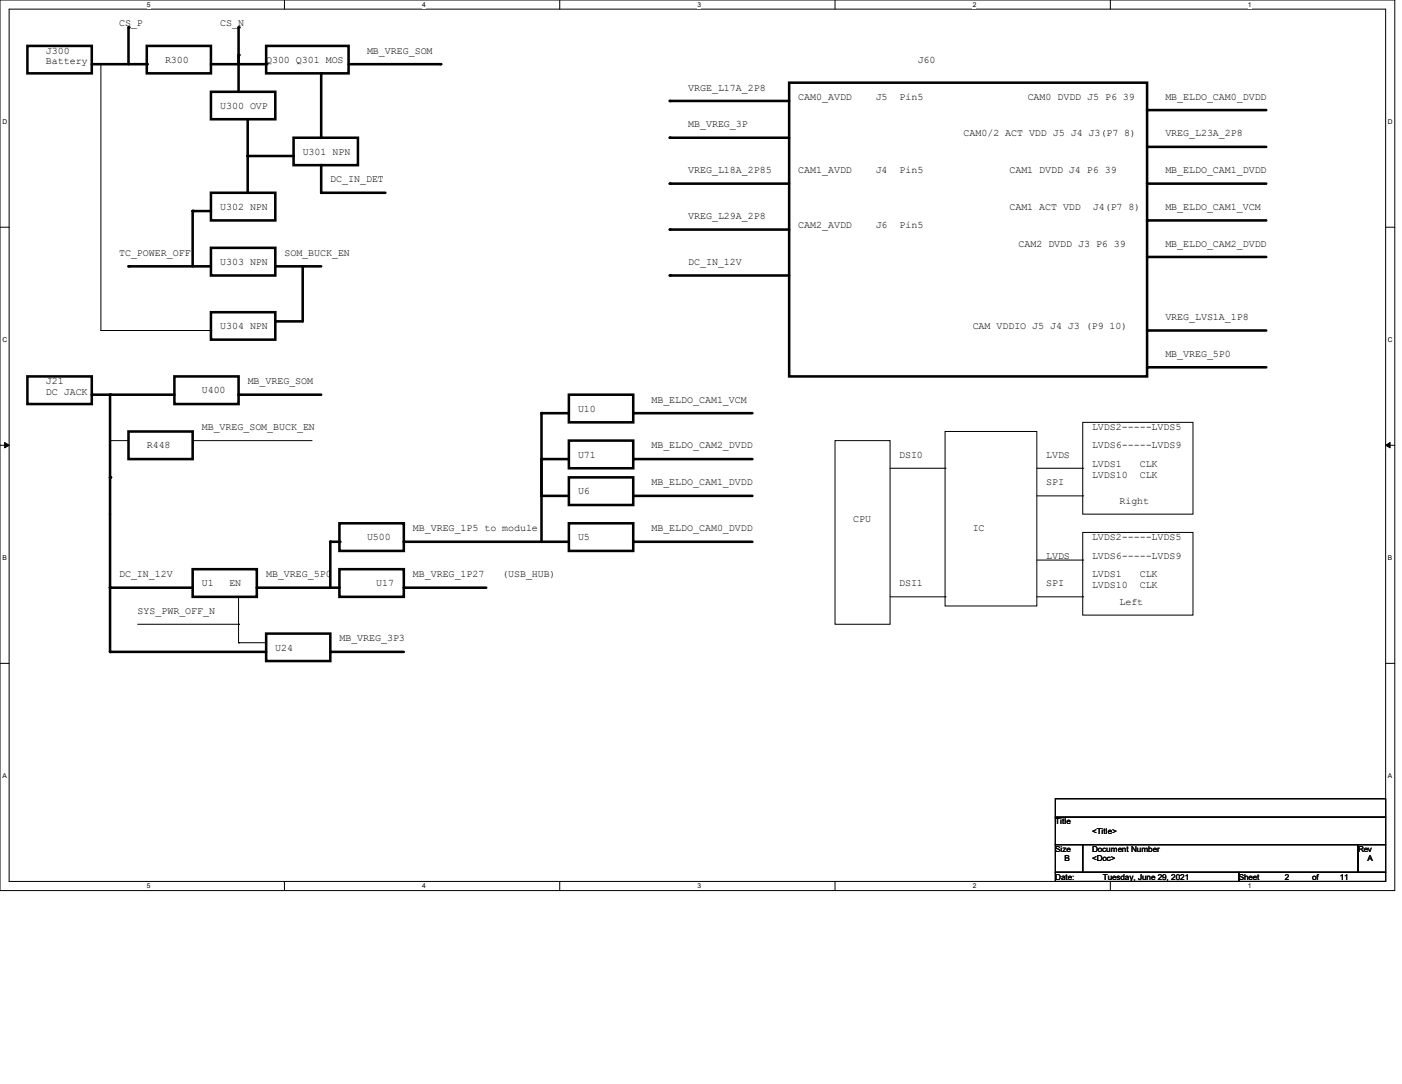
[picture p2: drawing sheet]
<svg xmlns="http://www.w3.org/2000/svg" width="279mm" height="216mm" viewBox="0 0 279 216" stroke-linecap="round" stroke-linejoin="round" font-family="sans-serif">
<path d="M0 0h278v177.4h-278zM1.8 1.8h274.3v173.8h-274.3z" fill="none" stroke="#000" stroke-width=".2"/>
<g fill="#fff">
<path d="M29.3 .2h.7v1.5h-.7z"/>
<path d="M29.3 175.8h.7v1.4h-.7z"/>
</g>
<path d="M56.7 0v1.8M56.7 175.6v1.8" fill="none" stroke="#000" stroke-width=".2"/>
<g fill="#fff">
<path d="M84.1 .2h.7v1.5h-.7z"/>
<path d="M84.1 175.8h.7v1.4h-.7z"/>
</g>
<path d="M111.5 0v1.8M111.5 175.6v1.8" fill="none" stroke="#000" stroke-width=".2"/>
<g fill="#fff">
<path d="M139 .2h.7v1.5h-.7z"/>
<path d="M139 175.8h.7v1.4h-.7z"/>
</g>
<path d="M166.4 0v1.8M166.4 175.6v1.8" fill="none" stroke="#000" stroke-width=".2"/>
<g fill="#fff">
<path d="M193.8 .2h.8v1.5h-.8z"/>
<path d="M193.8 175.8h.8v1.4h-.8z"/>
</g>
<path d="M221.3 0v1.8M221.3 175.6v1.8" fill="none" stroke="#000" stroke-width=".2"/>
<g fill="#fff">
<path d="M248.7 .2h.7v1.5h-.7z"/>
<path d="M248.7 175.8h.7v1.4h-.7z"/>
<path d="M.5 23.5h.9v1.5h-.9z"/>
<path d="M276.6 23.5h.9v1.5h-.9z"/>
<path d="M.5 67h.9v1.5h-.9z"/>
<path d="M276.6 67h.9v1.5h-.9z"/>
</g>
<path d="M0 45.3h1.8M276.1 45.3h1.9" fill="none" stroke="#000" stroke-width=".2"/>
<g fill="#fff">
<path d="M.5 110.4h.8v1.5h-.8z"/>
<path d="M276.6 110.4h.9v1.5h-.9z"/>
</g>
<path d="M0 88.7h1.8M276.1 88.7h1.9" fill="none" stroke="#000" stroke-width=".2"/>
<path d="M.9 88.1l.9 .6-.9 .5zM276.1 88.7l.9-.6v1.1z" fill="#000" stroke="#000" stroke-width=".2"/>
<g fill="#fff">
<path d="M.5 153.8h.8v1.5h-.8z"/>
<path d="M276.6 153.8h.9v1.5h-.9z"/>
</g>
<g fill="none" stroke="#000" stroke-width=".2">
<path d="M20.1 12.8v53M20.1 65.8h.1M20.1 65.8h21.9M42 65.8h.1M21.9 87.8h.1M21.9 87.8h3.7M38.4 87.8h.1M38.4 87.8h23.8M166.4 87.8h11v36.5h-11zM177.4 93.3h10.9M188.3 85.9h18.3v34.8h-18.3zM188.3 93.3h.1"/>
<path d="M206.6 93.3h9.2M206.6 98.8h9.2M215.8 84.1h21.9v18.3h-21.9zM215.8 93.3h.1M215.8 98.8h.1M47.5 118.9v9.1M177.4 118.9h10.9M188.3 118.9h.1M206.6 118.9h9.2M206.6 111.5h9.2M215.8 106h21.9v16.5h-21.9zM215.8 118.9h.1"/>
<path d="M215.8 111.5h.1M0 132.1h1.8M27.4 124.3h20.1M47.5 124.3h.1M47.5 128h.1M47.5 128h5.5M276.1 132.1h1.9M210.3 159.1h65.8v3.7h-65.8zM210.3 162.8h65.8v5.4h-65.8zM210.3 168.2h5.5v5.5h-5.5zM210.3 173.7h36.6v1.9h-36.6zM215.8 168.2h54.8v5.5h-54.8z"/>
<path d="M246.9 173.7h29.2v1.9h-29.2zM270.6 168.2h5.5v5.5h-5.5z"/>
</g>
<g fill="none" stroke="#000" stroke-width=".51">
<path d="M5.5 9.1h12.8v5.5h-12.8zM18.3 12.8h11M25.6 5.5v7.3M29.3 9.1h12.7v5.5h-12.7zM42 18.3h12.9v5.4h-12.9zM42 12.8h11M47.5 5.5v12.8M53 9.1h16.5v5.5h-16.5zM64 14.6v12.8M69.5 12.8h18.3M157.3 16.5h71.3v58.5h-71.3zM42 38.4h12.9v5.5h-12.9z"/>
<path d="M49.4 31.1h9.1M49.4 23.7v14.7M58.5 27.4h12.8v5.5h-12.8zM64 32.9v5.5h12.8M133.5 20.1h23.8M133.5 27.4h23.8M133.5 36.6h23.8M228.6 36.6h23.7M228.6 21.9h23.7M228.6 29.3h23.7M25.6 53h16.4M42 49.4h12.9v5.5h-12.9z"/>
<path d="M42 42h-3.6v11M54.9 53h9.1M60.3 53v11h-5.4M133.5 45.7h23.8M133.5 54.9h23.8M228.6 43.9h23.7M228.6 51.2h23.7M5.5 75h12.8v5.5h-12.8zM18.3 78.6h16.5M21.9 78.6v51.2h31.1M34.8 75h12.7v5.5h-12.7zM42 62.2h12.9v5.4h-12.9z"/>
<path d="M47.5 78.6h16.5M113.4 78.6h12.8v5.5h-12.8zM228.6 65.8h23.7M228.6 73.2h23.7M25.6 85.9h12.8v5.5h-12.8zM107.9 91.4h5.5M107.9 98.8h5.5M113.4 95.1h12.8v5.5h-12.8zM113.4 87.8h12.8v5.5h-12.8zM113.4 82.3h-5.5v25.6M126.2 91.4h23.7M126.2 98.8h23.7"/>
<path d="M126.2 82.3h23.7M21.9 117.1h16.5M38.4 113.4h12.8v5.5h-12.8zM51.2 117.1h16.4M67.6 113.4h12.9v5.5h-12.9zM67.6 104.2h12.9v5.5h-12.9zM67.6 107.9h-1.8v9.2M80.5 117.1h16.4M80.5 107.9h32.9M113.4 104.2h12.8v5.5h-12.8zM126.2 107.9h23.7M53 126.2h12.8v5.5h-12.8z"/>
<path d="M65.8 129.8h14.7"/>
</g>
<g fill="#000">
<circle cx="25.6" cy="5.5" r=".25"/>
<circle cx="29.3" cy="12.8" r=".25"/>
<circle cx="47.5" cy="5.5" r=".25"/>
<circle cx="47.5" cy="11" r=".25"/>
<circle cx="53" cy="12.8" r=".25"/>
<circle cx="64" cy="14.6" r=".25"/>
<circle cx="87.8" cy="12.8" r=".25"/>
<circle cx="49.4" cy="23.7" r=".25"/>
<circle cx="49.4" cy="31.1" r=".25"/>
<circle cx="64" cy="32.9" r=".25"/>
<circle cx="64" cy="38.4" r=".25"/>
<circle cx="133.5" cy="20.1" r=".25"/>
<circle cx="133.5" cy="27.4" r=".25"/>
<circle cx="133.5" cy="36.6" r=".25"/>
<circle cx="228.6" cy="21.9" r=".25"/>
<circle cx="228.6" cy="29.3" r=".25"/>
<circle cx="228.6" cy="36.6" r=".25"/>
<circle cx="25.6" cy="53" r=".25"/>
<circle cx="38.4" cy="42" r=".25"/>
<circle cx="54.9" cy="53" r=".25"/>
<circle cx="60.3" cy="53" r=".25"/>
<circle cx="133.5" cy="45.7" r=".25"/>
<circle cx="133.5" cy="54.9" r=".25"/>
<circle cx="228.6" cy="51.2" r=".25"/>
<circle cx="228.6" cy="43.9" r=".25"/>
<circle cx="18.3" cy="78.6" r=".25"/>
<circle cx="21.9" cy="78.6" r=".25"/>
<circle cx="47.5" cy="78.6" r=".25"/>
<circle cx="54.9" cy="64" r=".25"/>
<circle cx="228.6" cy="65.8" r=".25"/>
<circle cx="228.6" cy="73.2" r=".25"/>
<circle cx="21.9" cy="95.1" r=".25"/>
<circle cx="107.9" cy="91.4" r=".25"/>
<circle cx="107.9" cy="98.8" r=".25"/>
<circle cx="107.9" cy="82.3" r=".25"/>
<circle cx="126.2" cy="98.8" r=".25"/>
<circle cx="126.2" cy="91.4" r=".25"/>
<circle cx="126.2" cy="82.3" r=".25"/>
<circle cx="21.9" cy="117.1" r=".25"/>
<circle cx="51.2" cy="117.1" r=".25"/>
<circle cx="65.8" cy="107.9" r=".25"/>
<circle cx="67.6" cy="107.9" r=".25"/>
<circle cx="80.5" cy="117.1" r=".25"/>
<circle cx="80.5" cy="107.9" r=".25"/>
<circle cx="126.2" cy="107.9" r=".25"/>
<circle cx="21.9" cy="129.8" r=".25"/>
<circle cx="65.8" cy="129.8" r=".25"/>
</g>
<g font-size="2">
<text x="23.7" y="5.2">CS_P</text>
<text x="43.9" y="5.2">CS_N</text>
<text x="9.1" y="10.7">J300</text>
<text x="73.2" y="10.7">MB_VREG_SOM</text>
<text x="9.1" y="12.8">Battery</text>
<text x="32.9" y="12.5">R300</text>
<text x="53" y="12.5">Q300 Q301 MOS</text>
<text x="182.9" y="12.5">J60</text>
<text x="43.9" y="21.7">U300 OVP</text>
<text x="137.2" y="18">VRGE_L17A_2P8</text>
<text x="159.1" y="19.9">CAM0_AVDD</text>
<text x="174.5" y="19.9">J5</text>
<text x="179.3" y="19.9">Pin5</text>
<text x="204.8" y="19.9">CAM0 DVDD J5 P6 39</text>
<text x="232.2" y="19.9">MB_ELDO_CAM0_DVDD</text>
<text x="137.2" y="25.3">MB_VREG_3P</text>
<text x="192" y="27.2">CAM0/2 ACT VDD J5 J4 J3(P7 8)</text>
<text x="232.2" y="27.2">VREG_L23A_2P8</text>
<text x="60.3" y="30.8">U301 NPN</text>
<text x="137.2" y="34.5">VREG_L18A_2P85</text>
<text x="159.1" y="34.5">CAM1_AVDD</text>
<text x="174.5" y="34.5">J4</text>
<text x="179.3" y="34.5">Pin5</text>
<text x="201.2" y="34.5">CAM1 DVDD J4 P6 39</text>
<text x="232.2" y="34.5">MB_ELDO_CAM1_DVDD</text>
<text x="43.9" y="41.8">U302 NPN</text>
<text x="65.8" y="36.3">DC_IN_DET</text>
<text x="201.2" y="41.8">CAM1 ACT VDD</text>
<text x="217.8" y="41.8">J4(P7 8)</text>
<text x="232.2" y="41.8">MB_ELDO_CAM1_VCM</text>
<text x="137.2" y="43.6">VREG_L29A_2P8</text>
<text x="159.1" y="45.5">CAM2_AVDD</text>
<text x="174.5" y="45.5">J6</text>
<text x="179.3" y="45.5">Pin5</text>
<text x="23.7" y="50.9">TC_POWER_OFF</text>
<text x="43.9" y="52.7">U303 NPN</text>
<text x="56.7" y="50.9">SOM_BUCK_EN</text>
<text x="137.2" y="52.7">DC_IN_12V</text>
<text x="203" y="49.1">CAM2 DVDD J3 P6 39</text>
<text x="232.2" y="49.1">MB_ELDO_CAM2_DVDD</text>
<text x="43.9" y="65.6">U304 NPN</text>
<text x="193.8" y="65.6">CAM VDDIO J5 J4 J3 (P9 10)</text>
<text x="232.2" y="63.8">VREG_LVS1A_1P8</text>
<text x="232.2" y="71">MB_VREG_5P0</text>
<text x="9.1" y="76.5">J21</text>
<text x="49.4" y="76.5">MB_VREG_SOM</text>
<text x="9.1" y="78.7">DC JACK</text>
<text x="40.2" y="78.4">U400</text>
<text x="115.2" y="82">U10</text>
<text x="129.8" y="80.2">MB_ELDO_CAM1_VCM</text>
<text x="29.3" y="89.3">R448</text>
<text x="40.2" y="85.7">MB_VREG_SOM_BUCK_EN</text>
<text x="129.8" y="89.3">MB_ELDO_CAM2_DVDD</text>
<text x="217.6" y="85.7">LVDS2-----LVDS5</text>
<text x="217.6" y="89.3">LVDS6-----LVDS9</text>
<text x="115.2" y="91.2">U71</text>
<text x="179.2" y="91.2">DSI0</text>
<text x="208.5" y="91.2">LVDS</text>
<text x="217.6" y="93">LVDS1</text>
<text x="217.6" y="95.1">LVDS10</text>
<text x="227.1" y="93">CLK</text>
<text x="227.1" y="95.1">CLK</text>
<text x="115.2" y="98.5">U6</text>
<text x="129.8" y="96.6">MB_ELDO_CAM1_DVDD</text>
<text x="208.5" y="96.6">SPI</text>
<text x="223.1" y="100.3">Right</text>
<text x="73.2" y="107.6">U500</text>
<text x="82.3" y="105.8">MB_VREG_1P5 to module</text>
<text x="115.2" y="107.6">U5</text>
<text x="129.8" y="105.8">MB_ELDO_CAM0_DVDD</text>
<text x="170.1" y="104">CPU</text>
<text x="193.8" y="105.8">IC</text>
<text x="217.6" y="107.6">LVDS2-----LVDS5</text>
<text x="208.5" y="111.3">LVDS</text>
<text x="217.6" y="111.3">LVDS6-----LVDS9</text>
<text x="23.7" y="114.9">DC_IN_12V</text>
<text x="40.2" y="116.8">U1</text>
<text x="45.7" y="116.8">EN</text>
<text x="53" y="114.9">MB_VREG_5P0</text>
<text x="75" y="116.8">U17</text>
<text x="82.3" y="114.9">MB_VREG_1P27</text>
<text x="100.1" y="114.9">(USB_HUB)</text>
<text x="179.2" y="116.8">DSI1</text>
<text x="208.5" y="116.8">SPI</text>
<text x="217.6" y="114.9">LVDS1</text>
<text x="217.6" y="117.1">LVDS10</text>
<text x="227.1" y="114.9">CLK</text>
<text x="227.1" y="117.1">CLK</text>
<text x="27.4" y="122.3">SYS_PWR_OFF_N</text>
<text x="223.1" y="120.4">Left</text>
<text x="54.9" y="129.6">U24</text>
<text x="67.6" y="127.8">MB_VREG_3P3</text>
</g>
<g font-size="1.6">
<text x="210.3" y="164.2">Title</text>
<text x="217.6" y="166">&lt;Title&gt;</text>
<text x="210.3" y="169.7">Size</text>
<text x="212.1" y="171.5">B</text>
<text x="217.6" y="169.7">Document Number</text>
<text x="217.6" y="171.5">&lt;Doc&gt;</text>
<text x="270.6" y="169.7">Rev</text>
<text x="272.5" y="171.5">A</text>
<text x="210.3" y="175.2">Date:</text>
<text x="219.8" y="175.2">Tuesday, June 29, 2021</text>
<text x="246.9" y="175.2">Sheet</text>
<text x="256" y="175.2">2</text>
<text x="261.5" y="175.2">of</text>
<text x="267" y="175.2">11</text>
</g>
<g font-size="1.3">
<text x="29.3" y="1.4">5</text>
<text x="84.1" y="1.4">4</text>
<text x="139" y="1.4">3</text>
<text x="193.8" y="1.4">2</text>
<text x="248.7" y="1.4">1</text>
<text x=".5" y="24.7">D</text>
<text x="276.6" y="24.7">D</text>
<text x=".5" y="68.2">C</text>
<text x="276.6" y="68.2">C</text>
<text x=".5" y="111.6">B</text>
<text x="276.6" y="111.6">B</text>
<text x=".5" y="155">A</text>
<text x="276.6" y="155">A</text>
<text x="29.3" y="177">5</text>
<text x="84.1" y="177">4</text>
<text x="139" y="177">3</text>
<text x="193.8" y="177">2</text>
<text x="248.7" y="177">1</text>
</g>
</svg>
